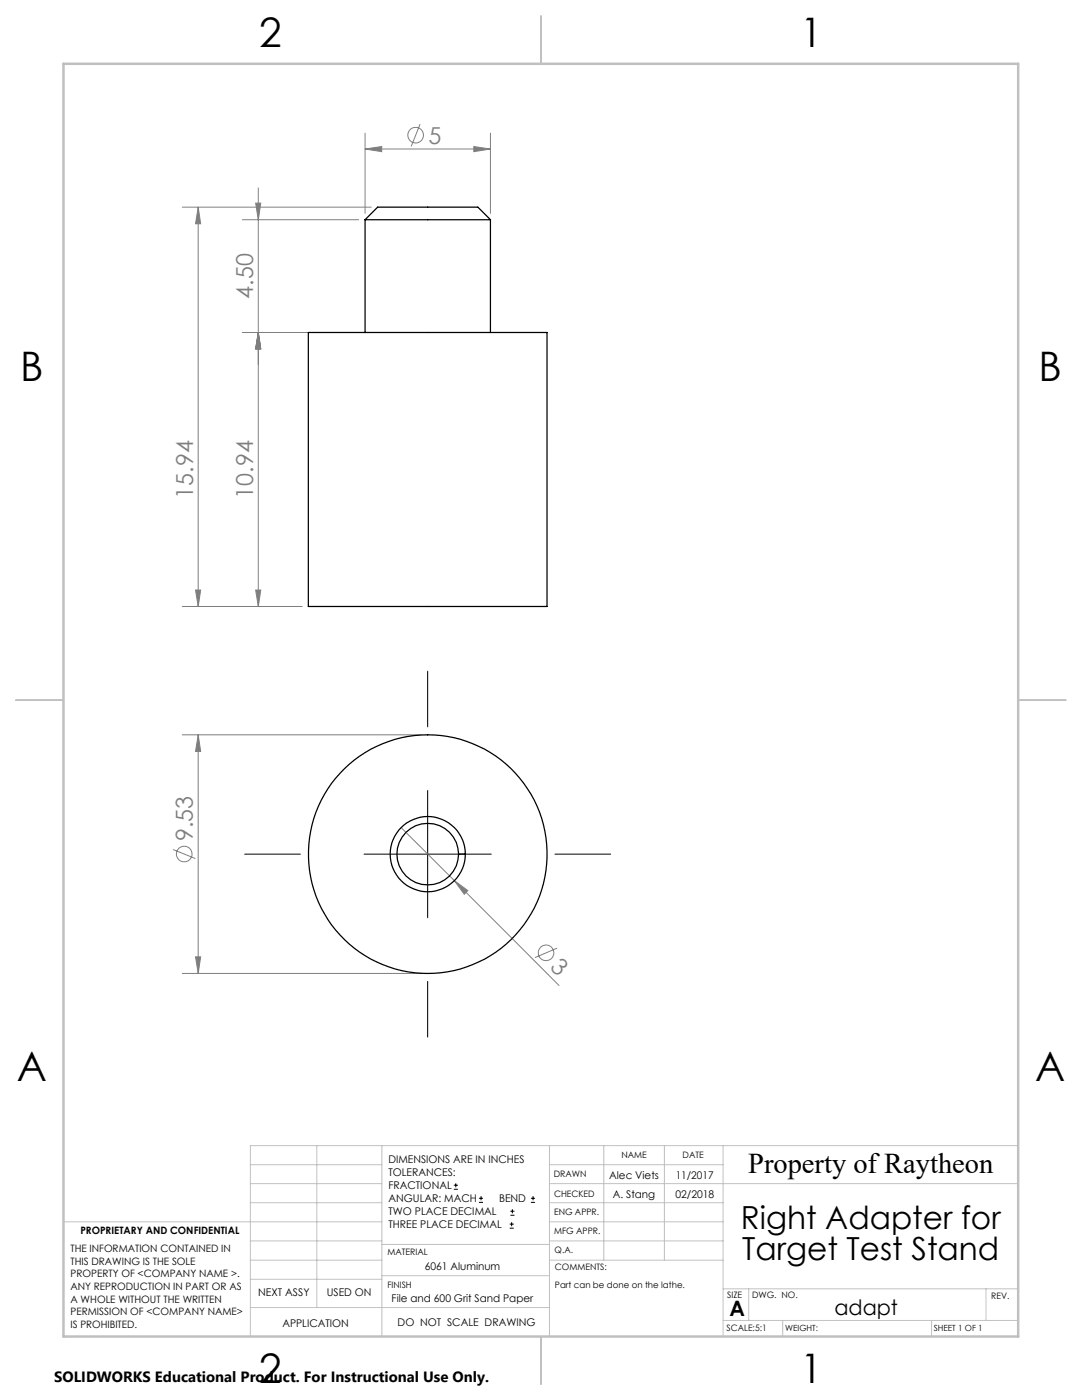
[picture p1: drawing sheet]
<svg xmlns="http://www.w3.org/2000/svg" width="216mm" height="279mm" viewBox="0 0 216 279" stroke-linecap="round" stroke-linejoin="round" font-family="sans-serif">
<g fill="none" stroke="#808080" stroke-width=".2">
<path d="M51.5 37.5v83.5M72.8 29.7l3.4-.5v1.1zM72.8 26.6v16M72.8 29.7h25.1M83.8 24.8l-1.7 4.4M94.5 29.2l3.4 .5-3.4 .6zM97.9 26.6v16M36.4 41.3h37.7M39.5 41.3v79.7M39.5 41.3l.5 3.4h-1zM48.4 43.9h23.2M51 40.5h1l-.5 3.4z"/>
<path d="M48.4 66.4h23.2M51.5 66.4l.5 3.2h-1zM39 117.8h1l-.5 3.2zM51 117.8h1l-.5 3.2zM36.4 121h23.9M36.4 146.6h47.7M39.5 146.6v47.7M39.5 146.6l.5 3.4h-1zM34.5 169.5l4.5 1.8M80 165.2l10.7 10.6M90.7 175.8l2.6 1.9-.7 .8zM90.7 175.8l20.8 20.9"/>
<path d="M36.4 194.3h47.7M39 191h1l-.5 3.3zM111.2 189.2l-4.4 1.9"/>
<circle cx="82.9" cy="27" r="1.55"/>
<circle cx="36.7" cy="170.4" r="1.55"/>
<circle cx="109" cy="190.1" r="1.56"/>
</g>
<g fill="none" stroke="#000" stroke-width=".2">
<path d="M85.3 133.9v11.2M85.3 157.8v25.4M48.8 170.5h11.1M72.6 170.5h25.4M110.7 170.5h11.1M85.3 195.9v11.1M90.6 237.3h.8M90.6 236.5h.8M90.9 236.1v.9M95.6 240h.8M95.6 239.1h.8M96 238.7v.8"/>
<path d="M105.9 240h.9M105.9 239.1h.9M106.4 238.7v.8M101.7 245.1h.8M101.7 244.3h.8M101.8 242.5h.9M101.8 241.7h.9M102.1 243.9v.8M102.2 241.3v.8"/>
</g>
<g fill="none" stroke="#c0c0c0" stroke-width=".2">
<path d="M50 232.4h26.2M50 236.2h26.2M63.2 228.6v32.3M76.2 228.6v38.1M109.6 228.6v38.1M109.6 232.4h34.7M109.6 236.2h93.6M120.5 228.6v22.9M132.6 228.6v22.9M144.3 228.6v38.1M203.2 228.6h-153.2v38.1M12.7 243.8h63.5"/>
<path d="M50 251.5h26.2M50 240h26.2M50 247.7h26.2M50 255.3h26.2M76.2 254.6h33.4M76.2 248.4h33.4M109.6 251.5h34.7M109.6 243.8h34.7M109.6 240h34.7M109.6 247.7h34.7M144.3 257.2h58.9M149.4 257.2v6.3"/>
<path d="M196.7 257.2v6.3M50 260.9h59.6M144.3 263.5h58.9M156.2 263.5v3.2M185.9 263.5v3.2"/>
</g>
<path d="M108 3.2v9.5M3.1 139.7h9.6M203.2 139.7h9.5M108 266.7v9.6" fill="none" stroke="#c0c0c0" stroke-width=".25"/>
<path d="M12.7 12.7h190.5v254h-190.5z" fill="none" stroke="#c0c0c0" stroke-width=".5"/>
<g fill="#808080">
<path d="M90.7 175.8l2.6 1.9-.7 .8z"/>
<path d="M72.8 29.7l3.4-.5v1.1zM94.5 29.2l3.4 .5-3.4 .6z"/>
<path d="M51.5 66.4l.5 3.2h-1zM51 117.8h1l-.5 3.2zM51 40.5h1l-.5 3.4zM51.5 66.4l.5 3.2h-1zM39.5 41.3l.5 3.4h-1zM39 117.8h1l-.5 3.2zM39.5 146.6l.5 3.4h-1zM39 191h1l-.5 3.3z"/>
</g>
<g fill="none" stroke="#000" stroke-width=".25">
<path d="M72.8 43.9l2.6-2.6h20l2.5 2.6M72.8 43.9h25.1M72.8 43.9v22.5M97.9 43.9v22.5M61.5 66.4h47.6v54.6h-47.6zM91.5 170.5h1.4"/>
<circle cx="85.4" cy="170.4" r="7.5"/>
<circle cx="85.4" cy="170.5" r="23.8"/>
<circle cx="85.4" cy="170.5" r="6.2"/>
</g>
<g font-size="8.1">
<text x="51.7" y="9.3">2</text>
<text x="159.7" y="9.3">1</text>
<text x="4" y="76">B</text>
<text x="207.2" y="76">B</text>
<text x="3.3" y="215.7">A</text>
<text x="206.5" y="215.7">A</text>
<text x="51.7" y="276">2</text>
<text x="159.7" y="276">1</text>
</g>
<g font-size="6.3">
<text x="147.8" y="245.4">Right Adapter for</text>
<text x="148.1" y="251.4">Target Test Stand</text>
</g>
<text font-size="5.7" x="149.3" y="234.1">Property of Raytheon</text>
<g font-size="4.7" fill="#808080">
<text x="85.5" y="28.7">5</text>
<text x="50.5" y="59.6" transform="rotate(-90 50.5 59.6)">4.50</text>
<text x="38.5" y="99.5" transform="rotate(-90 38.5 99.5)">15.94</text>
<text x="50.5" y="99.5" transform="rotate(-90 50.5 99.5)">10.94</text>
<text x="38.5" y="167.9" transform="rotate(-90 38.5 167.9)">9.53</text>
<text x="109.6" y="193.2" transform="rotate(45 109.6 193.2)">3</text>
</g>
<g font-size="4.2">
<text x="145.6" y="262.7">A</text>
<text x="166.5" y="262.4">adapt</text>
</g>
<text font-size="3" x="10.8" y="275.7">SOLIDWORKS Educational Product. For Instructional Use Only.</text>
<g font-size="2.1">
<text x="77.5" y="232.2">DIMENSIONS ARE IN INCHES</text>
<text x="77.5" y="234.7">TOLERANCES:</text>
<text x="77.5" y="237.3">FRACTIONAL</text>
<text x="77.5" y="239.9">ANGULAR: MACH</text>
<text x="99.6" y="239.9">BEND</text>
<text x="121.5" y="235.2">Alec Viets</text>
<text x="122.3" y="239">A. Stang</text>
<text x="134.8" y="239">02/2018</text>
<text x="134.8" y="235.2">11/2017</text>
<text x="77.5" y="242.5">TWO PLACE DECIMAL</text>
<text x="77.5" y="245.1">THREE PLACE DECIMAL</text>
<text x="84.7" y="253.4">6061 Aluminum</text>
<text x="51.5" y="258.7">NEXT ASSY</text>
<text x="65.2" y="258.6">USED ON</text>
<text x="78.2" y="259.8">File and 600 Grit Sand Paper</text>
<text x="56.3" y="264.8">APPLICATION</text>
<text x="79.3" y="264.6">DO NOT SCALE DRAWING</text>
</g>
<g font-size="2">
<text x="14.1" y="249.9">THE INFORMATION CONTAINED IN</text>
<text x="16" y="246.3">PROPRIETARY AND CONFIDENTIAL</text>
<text x="14.1" y="252.4">THIS DRAWING IS THE SOLE</text>
<text x="14.1" y="254.9">PROPERTY OF &lt;COMPANY NAME &gt;.</text>
<text x="14.1" y="257.4">ANY REPRODUCTION IN PART OR AS</text>
<text x="14.1" y="260">A WHOLE WITHOUT THE WRITTEN</text>
<text x="14.1" y="262.5">PERMISSION OF &lt;COMPANY NAME&gt;</text>
<text x="14.1" y="265">IS PROHIBITED.</text>
</g>
<g font-size="1.8">
<text x="124" y="231.1">NAME</text>
<text x="136.2" y="231.1">DATE</text>
<text x="110.5" y="234.8">DRAWN</text>
<text x="110.5" y="238.9">CHECKED</text>
<text x="110.6" y="242.5">ENG APPR.</text>
<text x="77.3" y="250.5">MATERIAL</text>
<text x="110.6" y="246.3">MFG APPR.</text>
<text x="110.7" y="250">Q.A.</text>
<text x="77.3" y="257">FINISH</text>
<text x="110.7" y="253.5">COMMENTS:</text>
<text x="110.7" y="257.1">Part can be done on the lathe.</text>
<text x="145.1" y="259">SIZE</text>
<text x="150.1" y="259.1">DWG. NO.</text>
<text x="197.8" y="259.2">REV.</text>
<text x="145" y="265.7">SCALE:5:1</text>
</g>
<g font-size="1.7">
<text x="156.7" y="265.7">WEIGHT:</text>
<text x="186.3" y="265.7">SHEET 1 OF 1</text>
</g>
</svg>
